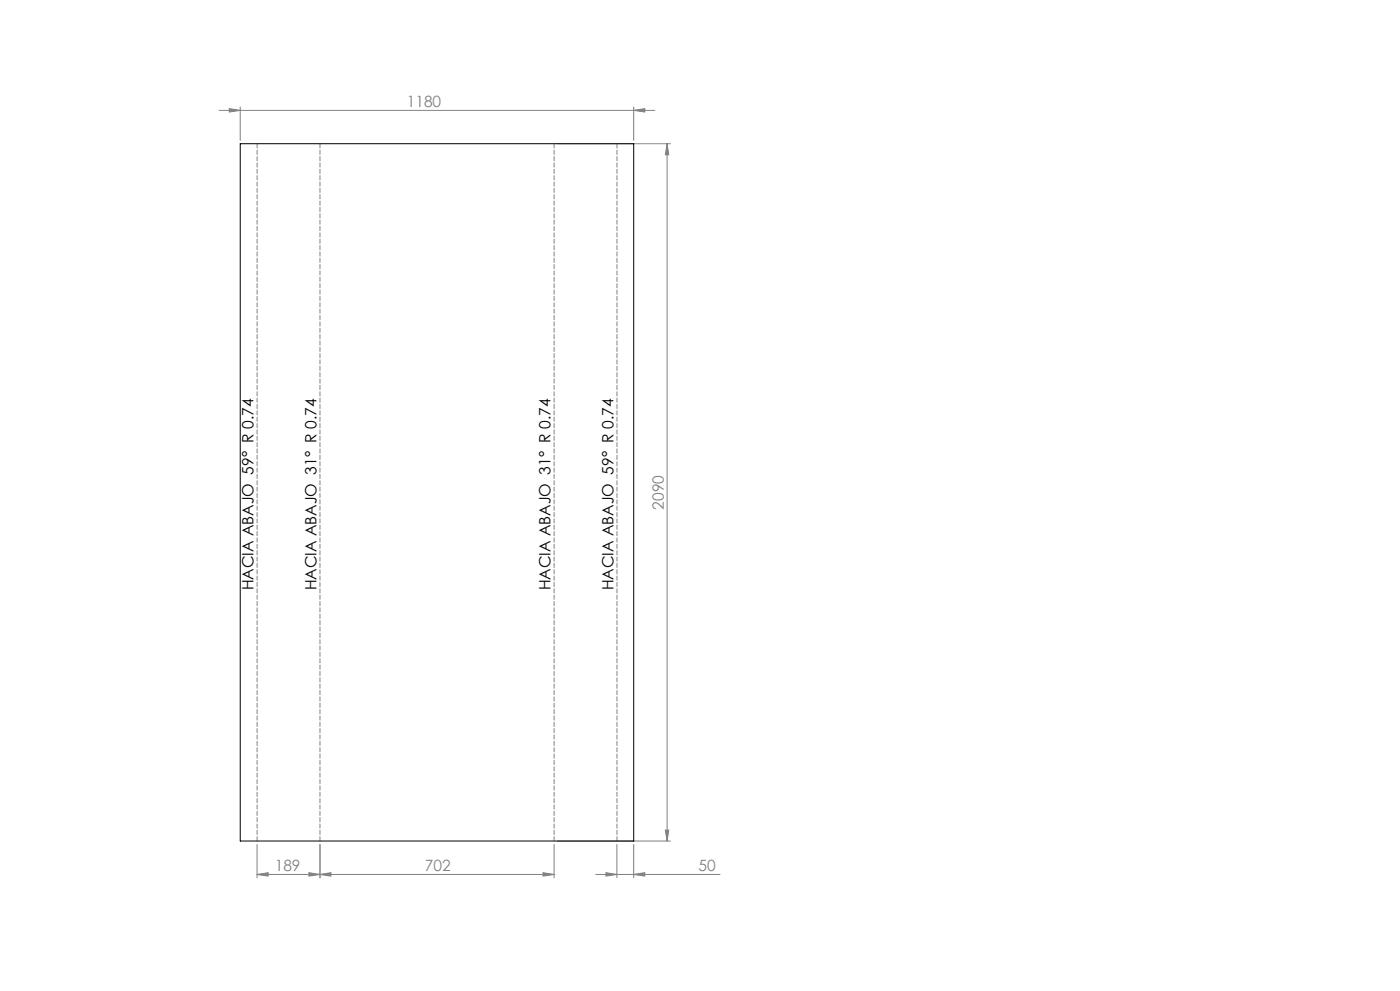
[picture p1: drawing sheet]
<svg xmlns="http://www.w3.org/2000/svg" width="420mm" height="297mm" viewBox="0 0 420 297" stroke-linecap="round" stroke-linejoin="round" font-family="sans-serif">
<g fill="none" stroke="#808080" stroke-width=".3">
<path d="M65.7 33.1h130.8M68.8 32.6l3.3 .5-3.3 .5zM72.1 32.1v10M190.1 33.1l3.3-.5v1zM190.1 32.1v10M167.2 43.1h33.9M200.1 43.1l.5 3.3h-1zM200.1 43.1v209M77.1 253.1v10M96 253.1v10M166.2 253.1v10M167.2 252.1h33.9"/>
<path d="M185.1 253.1v10M190.1 253.1v10M199.6 248.8h1l-.5 3.3zM77.1 262.1l3.3-.6v1.1zM77.1 262.1h89.1M92.7 261.5l3.3 .6-3.3 .5zM96 262.1l3.3-.6v1.1zM162.9 261.5l3.3 .6-3.3 .5zM178.7 262.1h37.3M181.8 261.5l3.3 .6-3.3 .5zM190.1 262.1l3.3-.6v1.1z"/>
</g>
<path d="M77.1 43.1v209M96 43.1v209M166.2 252.1v-209M185.1 252.1v-209" fill="none" stroke="#808080" stroke-width=".3" stroke-dasharray="1.3 .6"/>
<g fill="#808080">
<path d="M96 262.1l3.3-.6v1.1zM162.9 261.5l3.3 .6-3.3 .5zM181.8 261.5l3.3 .6-3.3 .5zM190.1 262.1l3.3-.6v1.1zM68.8 32.6l3.3 .5-3.3 .5zM190.1 33.1l3.3-.5v1z"/>
<path d="M77.1 262.1l3.3-.6v1.1zM92.7 261.5l3.3 .6-3.3 .5z"/>
<path d="M199.6 248.8h1l-.5 3.3zM200.1 43.1l.5 3.3h-1z"/>
</g>
<path d="M72.1 43.1h118v209h-118z" fill="none" stroke="#000" stroke-width=".3"/>
<g font-size="4.7" fill="#808080">
<text x="122" y="32">1180</text>
<text x="199.1" y="152.7" transform="rotate(-90 199.1 152.7)">2090</text>
<text x="82.4" y="261">189</text>
<text x="127.5" y="261">702</text>
<text x="209.5" y="261">50</text>
</g>
<g font-size="4.7">
<text x="76.1" y="177" transform="rotate(-90 76.1 177)">HACIA ABAJO 59° R 0.74</text>
<text x="95" y="177" transform="rotate(-90 95 177)">HACIA ABAJO 31° R 0.74</text>
<text x="165.2" y="177" transform="rotate(-90 165.2 177)">HACIA ABAJO 31° R 0.74</text>
<text x="184.1" y="177" transform="rotate(-90 184.1 177)">HACIA ABAJO 59° R 0.74</text>
</g>
</svg>
